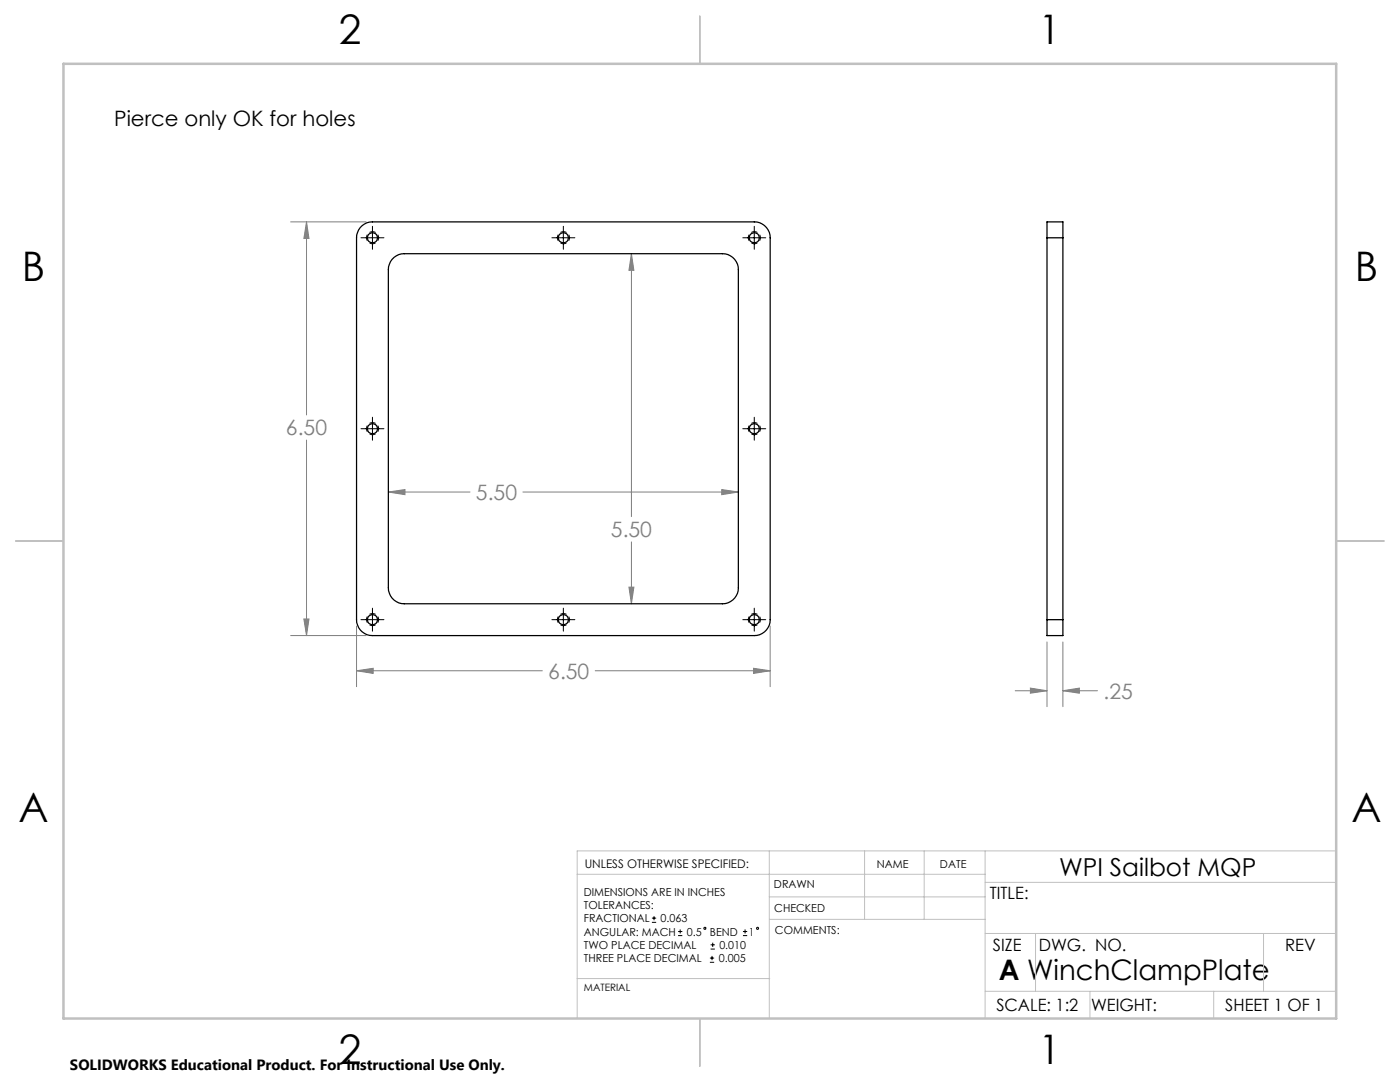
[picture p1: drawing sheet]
<svg xmlns="http://www.w3.org/2000/svg" width="279mm" height="216mm" viewBox="0 0 279 216" stroke-linecap="round" stroke-linejoin="round" font-family="sans-serif">
<g fill="none" stroke="#000" stroke-width=".2">
<path d="M72 47.4h4.6M74.3 45.2v4.5M110.1 47.4h4.6M112.4 45.2v4.5M148.2 47.4h4.6M150.5 45.2v4.5M72 85.5h4.6M74.3 83.3v4.5M148.2 85.5h4.6M150.5 83.3v4.5M72 123.6h4.6M74.3 121.4v4.5"/>
<path d="M110.1 123.6h4.6M112.4 121.4v4.5M148.2 123.6h4.6M150.5 121.4v4.5M130.1 184h.9M130.1 183.2h.9M130.5 182.8v.8M135.3 186.7h.9M135.3 185.9h.9M135.7 185.5v.8M141.7 192h.8M141.7 191.2h.8"/>
<path d="M141.8 189.4h.9M141.8 188.5h.9M142.1 190.7v.9M142.2 188.1v.8M148.3 186.7h.8M148.3 185.9h.8M148.7 185.5v.8"/>
<circle cx="140.7" cy="185.2" r=".22"/>
<circle cx="151.2" cy="185.2" r=".22"/>
</g>
<g fill="none" stroke="#808080" stroke-width=".2">
<path d="M58 44.3h15.1M61.2 44.3l.5 3.3h-1.1zM61.2 44.3v38.5M126 50.6l.5 3.3h-1zM126 50.6v52.5M61.2 87.8v39M77.5 98.2l3.3-.5v1zM77.5 98.2h16.3M104.4 98.2h43M144 97.7l3.4 .5-3.4 .5zM125.5 117.2h1l-.5 3.3zM126 108.1v12.4"/>
<path d="M58 126.8h15.1M60.6 123.5h1.1l-.5 3.3zM71.2 133.8l3.3-.5v1.1zM71.2 124.9v12.1M71.2 133.8h37M118.8 133.8h34.9M150.4 133.3l3.3 .5-3.3 .6zM153.7 124.9v12.1M202.6 137.8h6.4M205.6 137.3l3.4 .5-3.4 .5zM209 128.1v12.9M212.1 137.8l3.3-.5v1z"/>
<path d="M212.1 128.1v12.9M212.1 137.8h6.9"/>
</g>
<path d="M74.4 48.6a1.21 1.21 0 0 1-1.1-1.7 1.21 1.21 0 0 1 2-.2 1.21 1.21 0 0 1-.8 1.9h-.1M112.5 48.6a1.21 1.21 0 0 1-1.1-1.7 1.21 1.21 0 0 1 2-.2 1.21 1.21 0 0 1-.8 1.9h-.1M150.6 48.6a1.21 1.21 0 0 1-1.1-1.7 1.21 1.21 0 0 1 2-.2 1.21 1.21 0 0 1-.8 1.9h-.1M74.4 86.7a1.21 1.21 0 0 1-1.1-1.7 1.21 1.21 0 0 1 2-.2 1.21 1.21 0 0 1-.8 1.9h-.1M150.6 86.7a1.21 1.21 0 0 1-1.1-1.7 1.21 1.21 0 0 1 2-.2 1.21 1.21 0 0 1-.8 1.9h-.1M74.4 124.8a1.21 1.21 0 0 1-1.1-1.7 1.21 1.21 0 0 1 2-.2 1.21 1.21 0 0 1-.8 1.9h-.1M112.5 124.8a1.21 1.21 0 0 1-1.1-1.7 1.21 1.21 0 0 1 2-.2 1.21 1.21 0 0 1-.8 1.9h-.1M150.6 124.8a1.21 1.21 0 0 1-1.1-1.7 1.21 1.21 0 0 1 2-.2 1.21 1.21 0 0 1-.8 1.9h-.1" fill="none" stroke="#000" stroke-width=".2" stroke-dasharray="1.3 .6" stroke-dashoffset=".7" stroke-linecap="butt"/>
<g fill="none" stroke="#c0c0c0" stroke-width=".2">
<path d="M115.2 174.4h81.4M153.5 169.8v33.4M153.5 179h43.1M172.5 169.8v13.6M184.4 169.8v13.6M196.6 169.8v33.4M196.6 176.1h70.1M266.7 169.8h-151.5v33.4M115.2 195.3h38.4M153.6 183.4h43M196.6 197.8h70.1M196.6 186.3h70.1"/>
<path d="M206.7 186.3v11.5M217.5 197.8v5.4M242.2 197.8v5.4M252.2 186.3v11.5"/>
</g>
<path d="M139.7 3.2v9.5M3.1 107.9h9.6M266.7 107.9h9.5M139.7 203.2v9.6" fill="none" stroke="#c0c0c0" stroke-width=".25"/>
<path d="M12.7 12.7h254v190.5h-254z" fill="none" stroke="#c0c0c0" stroke-width=".5"/>
<path d="M71.2 133.8l3.3-.5v1.1zM150.4 133.3l3.3 .5-3.3 .6zM60.6 123.5h1.1l-.5 3.3zM61.2 44.3l.5 3.3h-1.1zM77.5 98.2l3.3-.5v1zM144 97.7l3.4 .5-3.4 .5zM126 50.6l.5 3.3h-1zM125.5 117.2h1l-.5 3.3zM212.1 137.8l3.3-.5v1zM205.6 137.3l3.4 .5-3.4 .5z" fill="#808080"/>
<g fill="none" stroke="#000" stroke-width=".25">
<path d="M72.3 45a2.97 2.97 0 0 1 2-.7h76.2a3.2 3.2 0 0 1 3.2 3.1v76.2a3.2 3.2 0 0 1-3.2 3.2h-76.2a3.2 3.2 0 0 1-3.1-3.2v-76.2a3.4 3.4 0 0 1 1.1-2.4zM78.2 51.8a3.2 3.2 0 0 1 2.5-1.2h63.5a3.2 3.2 0 0 1 3.2 3.2v63.5a3.2 3.2 0 0 1-3.2 3.2h-63.5a3.2 3.2 0 0 1-3.2-3.2v-63.5a3.5 3.5 0 0 1 .7-2zM209 47.4v-3.1h3.1v3.1M209 47.4h3.1M209 47.4v76.2M212.1 47.4v76.2M209 123.6v3.2h3.1v-3.2M209 123.6h3.1"/>
<circle cx="74.3" cy="47.5" r="1.02"/>
<circle cx="112.4" cy="47.5" r="1.02"/>
<circle cx="150.5" cy="47.5" r="1.02"/>
<circle cx="74.3" cy="85.6" r="1.02"/>
<circle cx="150.5" cy="85.6" r="1.02"/>
<circle cx="74.3" cy="123.7" r="1.02"/>
<circle cx="112.4" cy="123.7" r="1.02"/>
<circle cx="150.5" cy="123.7" r="1.02"/>
</g>
<g font-size="8.1">
<text x="67.6" y="8.9">2</text>
<text x="207.3" y="8.9">1</text>
<text x="4.4" y="56.2">B</text>
<text x="270.4" y="56.2">B</text>
<text x="3.7" y="164.1">A</text>
<text x="269.7" y="164.1">A</text>
<text x="67.6" y="212.4">2</text>
<text x="207.3" y="212.4">1</text>
</g>
<text font-size="5.6" x="199.3" y="195.5">A WinchClampPlate</text>
<text font-size="4.9" x="211.4" y="174.7">WPI Sailbot MQP</text>
<text font-size="4.2" x="22.8" y="25.1">Pierce only OK for holes</text>
<g font-size="4.2" fill="#808080">
<text x="57.1" y="86.9">6.50</text>
<text x="95" y="99.8">5.50</text>
<text x="121.9" y="107.2">5.50</text>
<text x="109.4" y="135.4">6.50</text>
<text x="220.2" y="139.4">.25</text>
</g>
<g font-size="3.4">
<text x="197.6" y="179.4">TITLE:</text>
<text x="198.2" y="189.8">SIZE</text>
<text x="207.3" y="189.8">DWG. NO.</text>
<text x="256.5" y="189.8">REV</text>
<text x="198.8" y="201.7">SCALE: 1:2</text>
<text x="217.7" y="201.8">WEIGHT:</text>
<text x="244.5" y="201.7">SHEET 1 OF 1</text>
</g>
<text font-size="3" x="14" y="213.5">SOLIDWORKS Educational Product. For Instructional Use Only.</text>
<text font-size="2.4" x="116.7" y="173.2">UNLESS OTHERWISE SPECIFIED:</text>
<g font-size="2.2">
<text x="175" y="173.2">NAME</text>
<text x="187.6" y="173.2">DATE</text>
<text x="116.5" y="178.7">DIMENSIONS ARE IN INCHES</text>
<text x="154.5" y="177.1">DRAWN</text>
<text x="116.5" y="181.4">TOLERANCES:</text>
<text x="116.5" y="184">FRACTIONAL</text>
<text x="131.8" y="184">0.063</text>
<text x="154.5" y="182">CHECKED</text>
<text x="116.5" y="192">THREE PLACE DECIMAL</text>
<text x="116.5" y="189.3">TWO PLACE DECIMAL</text>
<text x="116.5" y="186.7">ANGULAR: MACH</text>
<text x="137.1" y="186.7">0.5</text>
<text x="141.7" y="186.7">BEND</text>
<text x="143.4" y="192">0.005</text>
<text x="143.6" y="189.3">0.010</text>
<text x="149.4" y="186.7">1</text>
<text x="154.7" y="186.4">COMMENTS:</text>
</g>
<text font-size="2" x="116.5" y="197.7">MATERIAL</text>
</svg>
